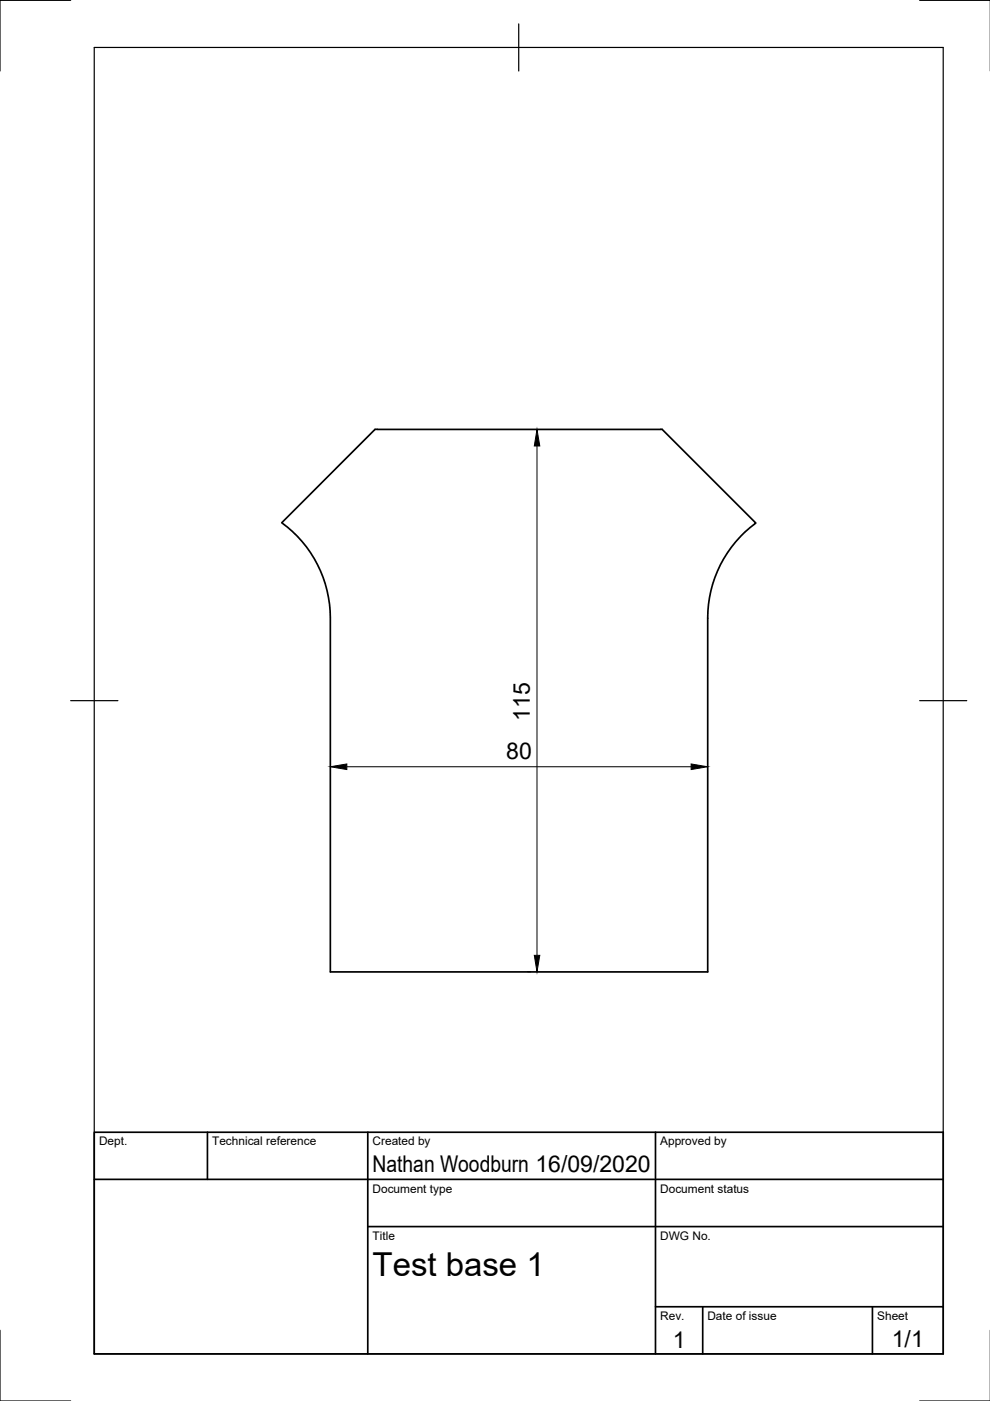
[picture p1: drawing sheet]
<svg xmlns="http://www.w3.org/2000/svg" width="210mm" height="297mm" viewBox="0 0 210 297" stroke-linecap="round" stroke-linejoin="round" font-family="sans-serif">
<!-- layer: Visible -->
<path d="M79.5 91l-19.8 19.8a25 25 0 0 1 10.3 20.2v75.1h80.1v-75.1a24.9 24.9 0 0 1 10.2-20.1l-19.9-19.9M80 91h60M80 91h-.5M140 91h.4" fill="none" stroke="#000" stroke-width=".36"/>
<!-- layer: Border -->
<path d="M15 .1h-15v15M20 10.1h180v276.9h-180zM110 5.1v10M195 .1h15M15 148.6h10M195 148.6h10M0 282.1v14.9h15M195 297h15" fill="none" stroke="#000" stroke-width=".25"/>
<!-- layer: TitleBlock -->
<path d="M20 240.1h180v46.9h-180zM20 250h180M44 240.1v9.9M78 240.1v46.9M139 240.1v46.9M78 260.1h122M139 277.1h61M149 277.1v9.9M185 277.1v9.9" fill="none" stroke="#000" stroke-width=".36"/>
<!-- layer: Dimensions -->
<path d="M111.9 91.1h.7M113.9 94.6v108M73.5 162.6h73M111.9 206h.7" fill="none" stroke="#000" stroke-width=".21"/>
<path d="M113.9 91.1l.5 3.5h-1.1zM70 162.6l3.5-.6v1.2zM146.5 162l3.5 .6-3.5 .6zM113.3 202.6h1.1l-.5 3.4z" fill="#000" stroke="#000" stroke-width=".21"/>
<text font-size="7" x="79" y="270.6">Test base 1</text>
<g font-size="4.9">
<text x="112.3" y="152.8" transform="rotate(-90 112.3 152.8)">115</text>
<text x="107.3" y="161">80</text>
<text x="79" y="248.5">Nathan Woodburn 16/09/2020</text>
<text x="142.6" y="285.7">1</text>
<text x="189.1" y="285.7">1/1</text>
</g>
<g font-size="2.5">
<text x="21" y="242.9">Dept.</text>
<text x="45" y="242.9">Technical reference</text>
<text x="79" y="242.9">Created by</text>
<text x="140" y="242.9">Approved by</text>
<text x="79" y="252.8">Document type</text>
<text x="140" y="252.8">Document status</text>
<text x="79" y="262.9">Title</text>
<text x="140" y="262.9">DWG No.</text>
<text x="140" y="279.9">Rev.</text>
<text x="150" y="279.9">Date of issue</text>
<text x="186" y="279.9">Sheet</text>
</g>
</svg>
